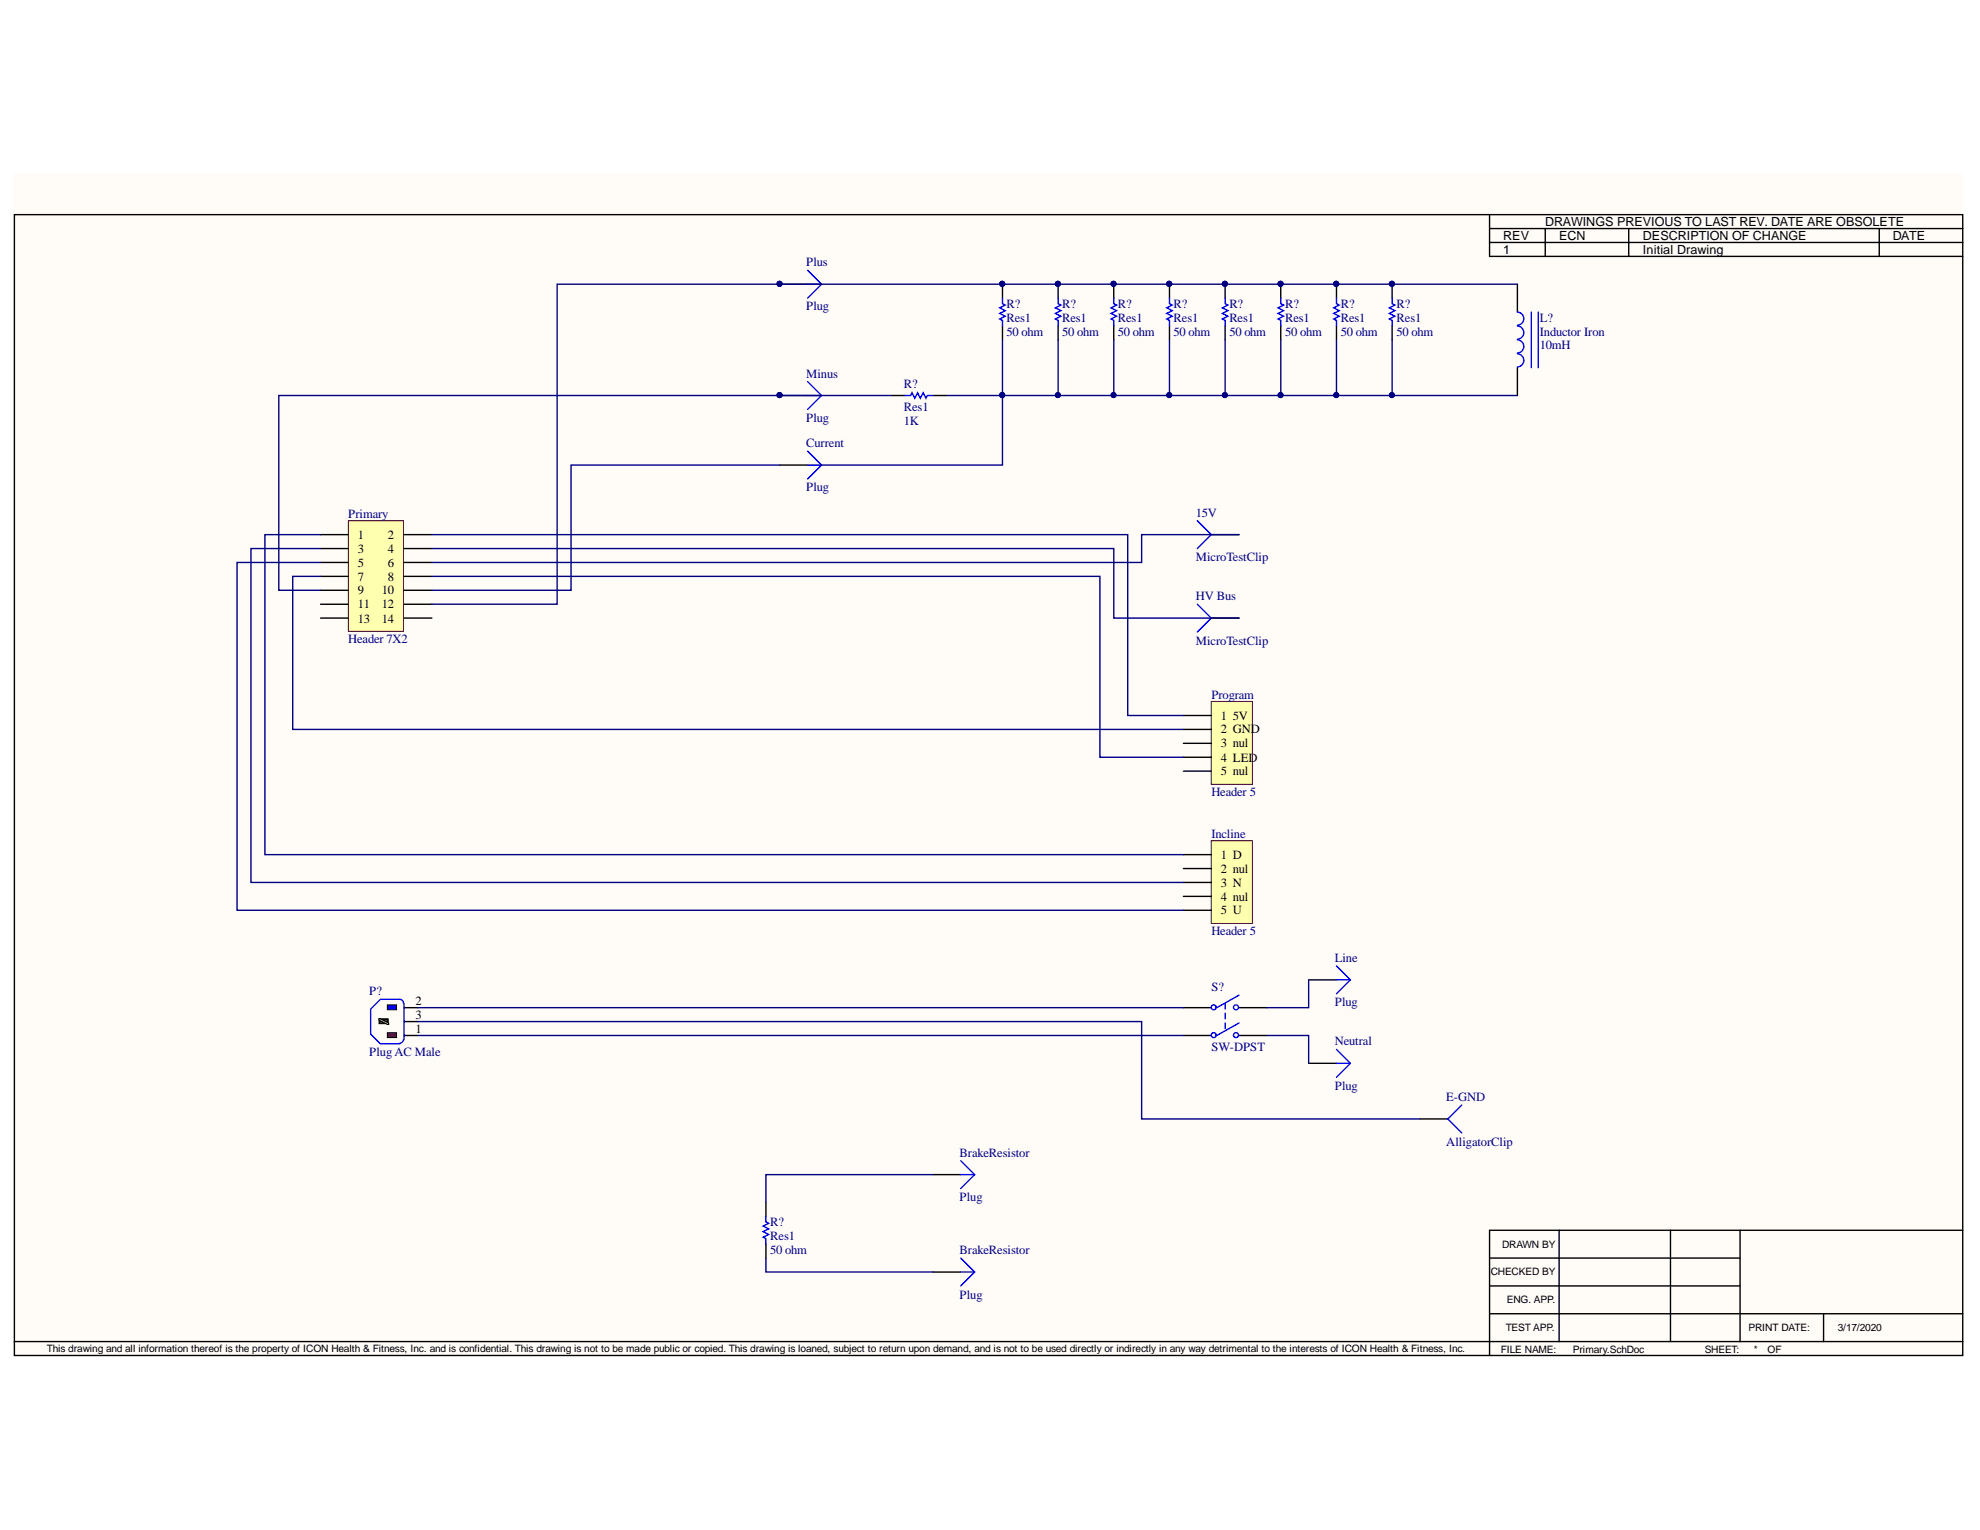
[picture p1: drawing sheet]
<svg xmlns="http://www.w3.org/2000/svg" width="279mm" height="216mm" viewBox="0 0 279 216" stroke-linecap="round" stroke-linejoin="round" font-family="sans-serif">
<path d="M2 24.4h274.9v166.8h-274.9z" fill="#fffcf8"/>
<g fill="none" stroke="#000" stroke-width=".2">
<path d="M2 30.3h275v159h-275zM210.2 32.3h66.8M210.2 30.3v5.9h66.8M210.2 34.2h66.8M218 32.3v3.9M229.8 32.3v3.9M265.2 32.3v3.9M210.2 177.5h35.3M220 173.6v15.7M235.7 173.6v15.7M245.5 173.6v15.7M277 173.6h-66.8v17.7"/>
<path d="M2 189.3v2h275v-2M210.2 185.4h66.8M210.2 181.5h35.3M257.3 185.4v3.9"/>
</g>
<path d="M49.2 73.5h7.7v15.6h-7.7z" fill="#ffffb0" stroke="#800000" stroke-width=".14"/>
<g fill="none" stroke="#000" stroke-width=".2">
<path d="M45.2 75.4h4M45.2 77.4h4M45.2 79.4h4M57 75.4h3.9M57 77.4h3.9M57 79.4h3.9M170.9 75.4h3.9M45.2 81.3h4M45.2 83.3h4M45.2 85.3h4M45.2 87.2h4M57 81.3h3.9"/>
<path d="M57 83.3h3.9M57 85.3h3.9M57 87.2h3.9M170.9 87.2h3.9"/>
</g>
<path d="M169 73.5l1.9 1.9-1.9 2M169 85.3l1.9 1.9-1.9 2" fill="none" stroke="#00f" stroke-width=".2"/>
<path d="M170.9 99h5.8v11.7h-5.8z" fill="#ffffb0" stroke="#800000" stroke-width=".14"/>
<path d="M167 101h3.9M167 102.9h3.9M167 104.9h3.9M167 106.9h3.9M167 108.8h3.9" fill="none" stroke="#000" stroke-width=".2"/>
<path d="M170.9 118.6h5.8v11.7h-5.8z" fill="#ffffb0" stroke="#800000" stroke-width=".14"/>
<g fill="none" stroke="#000" stroke-width=".2">
<path d="M110 55.8h4M110 40.1h4M125.8 55.8h1.9M131.6 55.8h2M141.5 46v2M149.3 46v2M157.2 46v2M165 46v2M172.9 46v2M180.7 46v2M188.6 46v2M196.4 46v2"/>
<path d="M214.1 40.1v3.9M214.1 51.9v3.9M110 65.6h4M167 120.6h3.9M167 122.6h3.9M167 124.5h3.9M167 126.5h3.9M167 128.5h3.9M184.7 138.3h3.9M167 142.2h3.9M167 146.1h3.9M174.8 142.2h4"/>
<path d="M174.8 146.1h4M184.7 150h3.9M108.1 169.7v1.9M108.1 175.6v1.9M131.6 165.8h4M131.6 179.5h4"/>
</g>
<g fill="none" stroke="#00f" stroke-width=".2">
<path d="M114 38.1l1.9 2M114 53.8l1.9 2M114 55.8h1.9M114 40.1h1.9M115.9 55.8l-1.9 2M115.9 40.1l-1.9 2M127.7 55.8h.8l.2-.4 .4 .8 .4-.8 .4 .8 .4-.8 .4 .8 .2-.4h.7M141.5 42.1v.8l.4 .2-.8 .3 .8 .4-.8 .4 .8 .4-.8 .4 .4 .2v.8M149.3 42.1v.8l.4 .2-.8 .3 .8 .4-.8 .4 .8 .4-.8 .4 .4 .2v.8M157.2 42.1v.8l.4 .2-.8 .3 .8 .4-.8 .4 .8 .4-.8 .4 .4 .2v.8M165 42.1v.8l.4 .2-.8 .3 .8 .4-.8 .4 .8 .4-.8 .4 .4 .2v.8M172.9 42.1v.8l.4 .2-.8 .3 .8 .4-.8 .4 .8 .4-.8 .4 .4 .2v.8"/>
<path d="M180.7 42.1v.8l.4 .2-.8 .3 .8 .4-.8 .4 .8 .4-.8 .4 .4 .2v.8M188.6 42.1v.8l.4 .2-.8 .3 .8 .4-.8 .4 .8 .4-.8 .4 .4 .2v.8M196.4 42.1v.8l.4 .2-.7 .3 .7 .4-.7 .4 .7 .4-.7 .4 .3 .2v.8M214.1 44a.93 .93 0 0 1 .9 1 .93 .93 0 0 1-.9 .9M214.1 46a.93 .93 0 0 1 .9 .9 .93 .93 0 0 1-.9 1M214.1 48a.93 .93 0 0 1 .9 .9 .93 .93 0 0 1-.9 .9M214.1 49.9a.93 .93 0 0 1 .9 1 .93 .93 0 0 1-.9 .9M216.1 44v7.9M217.1 44v7.9M114 63.7l1.9 1.9M114 65.6h1.9M115.9 65.6l-1.9 2"/>
<path d="M188.6 136.3l2 2M188.6 138.3h2M190.6 138.3l-2 1.9M172.9 141.6v.8M172.9 143v.8M172.9 144.4v.7M174.8 144.4l-3.1 1.7M174.8 140.4l-3.1 1.8M188.6 148.1l2 1.9M188.6 150h2M190.6 150l-2 2M108.1 171.6v.8l.4 .2-.8 .4 .8 .4-.8 .4 .8 .4-.8 .4 .4 .2v.8"/>
<path d="M135.6 163.8l1.9 2M135.6 165.8h1.9M135.6 177.5l1.9 2M135.6 179.5h1.9M137.5 165.8l-1.9 1.9M137.5 179.5l-1.9 2"/>
<circle cx="171.3" cy="142.1" r=".35"/>
<circle cx="171.3" cy="146.1" r=".35"/>
<circle cx="174.4" cy="142.1" r=".35"/>
<circle cx="174.4" cy="146.1" r=".35"/>
</g>
<g fill="#000080" stroke="#000080" stroke-width=".14">
<circle cx="110" cy="55.8" r=".35"/>
<circle cx="110" cy="40" r=".35"/>
</g>
<path d="M53.5 143.8h1.3v.7h-1.3z" fill="#008000" stroke="#000" stroke-width=".14"/>
<path d="M54.7 145.7h1.3v.7h-1.3z" fill="#800000" stroke="#000" stroke-width=".14"/>
<path d="M54.7 141.8h1.3v.7h-1.3z" fill="#00f" stroke="#000" stroke-width=".14"/>
<path d="M53.5 143.8h.2l1.2 .6v.1h-.2l-1.2-.5z" fill-rule="evenodd" fill="#f1f220"/>
<path d="M53.5 143.8h.2l1.2 .6v.1h-.2l-1.2-.5z" fill="none" stroke="#000" stroke-width=".14"/>
<path d="M56.9 141.6a.55 .55 0 0 0-.5-.6h-2.7l-1.4 1.4v3.5l1.4 1.4h2.7M56.9 146.7v.2l-.5 .3M57 141.6v5.1M206.3 155.9l-2 2 2 2" fill="none" stroke="#00f" stroke-width=".2"/>
<path d="M57 146.1h2M57 144.2h2M57 142.2h2M200.4 157.9h3.9" fill="none" stroke="#000" stroke-width=".2"/>
<g fill="none" stroke="#000080" stroke-width=".2">
<path d="M125.8 55.8h-86.5v27.5h5.9M133.6 55.8h80.5M141.5 48v17.6h-25.6M149.3 48v7.8M157.2 48v7.8M165 48v7.8M172.9 48v7.8M180.7 48v7.8M188.6 48v7.8M196.4 48v7.8M214.1 40.1h-135.5v45.2h-17.7M45.2 75.4h-7.8v45.2h129.6"/>
<path d="M45.2 77.4h-9.8v47.1h131.6M45.2 79.4h-11.7v49.1h133.5M60.9 75.4h98.2v25.6h7.9M60.9 77.4h96.3v9.8h17.6M110 65.6h-29.4v17.7h-19.7M174.8 75.4h-13.7v4h-100.2M45.2 81.3h-3.9v21.6h125.7M60.9 81.3h94.3v25.6h11.8M184.7 138.3v3.9h-5.9M59 144.2h102.1v13.7h39.3M59 146.1h108M59 142.2h108"/>
<path d="M178.8 146.1h5.9v3.9M108.1 177.5v2h23.5M131.6 165.8h-23.5v3.9"/>
</g>
<g fill="#000080" stroke="#000080" stroke-width=".14">
<circle cx="141.4" cy="55.8" r=".35"/>
<circle cx="149.3" cy="55.8" r=".35"/>
<circle cx="157.1" cy="55.8" r=".35"/>
<circle cx="165" cy="55.8" r=".35"/>
<circle cx="172.8" cy="55.8" r=".35"/>
<circle cx="180.7" cy="55.8" r=".35"/>
<circle cx="188.6" cy="55.8" r=".35"/>
<circle cx="196.4" cy="55.8" r=".35"/>
<circle cx="110" cy="40" r=".35"/>
<circle cx="110" cy="55.8" r=".35"/>
</g>
<g font-size="2.8" fill="#000080">
<text x="140.8" y="41.5">PIR?01</text>
<text x="148.5" y="41.5">PIR?01</text>
<text x="156.6" y="41.5">PIR?01</text>
<text x="164.4" y="41.5">PIR?01</text>
<text x="172.2" y="41.5">PIR?01</text>
<text x="179.9" y="41.5">PIR?01</text>
<text x="188" y="41.5">PIR?01</text>
<text x="195.8" y="41.5">PIR?01</text>
</g>
<g font-size="1.8">
<text x="212.1" y="33.8">REV</text>
<text x="212.1" y="35.8">1</text>
<text x="218" y="31.9">DRAWINGS PREVIOUS TO LAST REV. DATE ARE OBSOLETE</text>
<text x="220" y="33.8">ECN</text>
<text x="231.8" y="33.8">DESCRIPTION OF CHANGE</text>
<text x="231.8" y="35.8">Initial Drawing</text>
<text x="267.1" y="33.8">DATE</text>
<text x="50.5" y="76">1</text>
<text x="50.5" y="78">3</text>
<text x="54.7" y="76">2</text>
<text x="54.7" y="78">4</text>
<text x="50.5" y="80">5</text>
<text x="50.5" y="81.9">7</text>
<text x="50.5" y="83.9">9</text>
<text x="53.9" y="83.9">10</text>
<text x="54.7" y="80">6</text>
<text x="54.7" y="81.9">8</text>
<text x="50.5" y="85.8">11</text>
<text x="50.5" y="87.9">13</text>
<text x="53.9" y="85.8">12</text>
<text x="53.9" y="87.9">14</text>
<text x="172.3" y="101.6">1</text>
<text x="174" y="101.6">5V</text>
<text x="172.3" y="103.5">2 GND</text>
<text x="172.3" y="105.4">3 nul</text>
<text x="172.3" y="107.5">4 LED</text>
<text x="172.3" y="109.4">5 nul</text>
<text x="172.3" y="121.2">1 D</text>
<text x="172.3" y="123.1">2 nul</text>
<text x="172.3" y="125.2">3 N</text>
<text x="172.3" y="127.1">4 nul</text>
<text x="172.3" y="129">5 U</text>
<text x="58.6" y="143.8">3</text>
<text x="58.6" y="141.8">2</text>
<text x="58.6" y="145.7">1</text>
</g>
<g font-size="1.8" fill="#000080">
<text x="113.8" y="37.5">Plus</text>
<text x="113.8" y="43.8">Plug</text>
<text x="142" y="47.4">50 ohm</text>
<text x="142" y="43.5">R?</text>
<text x="142" y="45.4">Res1</text>
<text x="149.9" y="47.4">50 ohm</text>
<text x="149.9" y="43.5">R?</text>
<text x="149.9" y="45.4">Res1</text>
<text x="157.7" y="47.4">50 ohm</text>
<text x="157.7" y="43.5">R?</text>
<text x="157.7" y="45.4">Res1</text>
<text x="165.6" y="47.4">50 ohm</text>
<text x="165.6" y="43.5">R?</text>
<text x="165.6" y="45.4">Res1</text>
<text x="173.5" y="47.4">50 ohm</text>
<text x="173.5" y="43.5">R?</text>
<text x="173.5" y="45.4">Res1</text>
<text x="181.3" y="47.4">50 ohm</text>
<text x="181.3" y="43.5">R?</text>
<text x="181.3" y="45.4">Res1</text>
<text x="189.2" y="47.4">50 ohm</text>
<text x="189.2" y="43.5">R?</text>
<text x="189.2" y="45.4">Res1</text>
<text x="197.1" y="47.4">50 ohm</text>
<text x="197.1" y="43.5">R?</text>
<text x="197.1" y="45.4">Res1</text>
<text x="217.3" y="45.4">L?</text>
<text x="217.3" y="47.4">Inductor Iron</text>
<text x="113.8" y="53.3">Minus</text>
<text x="217.3" y="49.3">10mH</text>
<text x="113.8" y="59.5">Plug</text>
<text x="127.5" y="60">1K</text>
<text x="127.5" y="54.8">R?</text>
<text x="127.5" y="58">Res1</text>
<text x="113.8" y="63.1">Current</text>
<text x="113.8" y="69.3">Plug</text>
<text x="49.1" y="73.1">Primary</text>
<text x="168.7" y="72.9">15V</text>
<text x="168.7" y="79.2">MicroTestClip</text>
<text x="168.7" y="84.6">HV Bus</text>
<text x="49.1" y="90.7">Header 7X2</text>
<text x="168.7" y="91">MicroTestClip</text>
<text x="170.9" y="98.6">Program</text>
<text x="170.9" y="112.4">Header 5</text>
<text x="170.9" y="118.2">Incline</text>
<text x="170.9" y="132">Header 5</text>
<text x="188.4" y="135.7">Line</text>
<text x="52.1" y="140.5">P?</text>
<text x="170.9" y="139.9">S?</text>
<text x="188.4" y="142">Plug</text>
<text x="52.1" y="149.1">PlugAC Male</text>
<text x="170.9" y="148.3">SW-DPST</text>
<text x="188.4" y="147.5">Neutral</text>
<text x="188.4" y="153.8">Plug</text>
<text x="204.1" y="155.3">E-GND</text>
<text x="204.1" y="161.7">AlligatorClip</text>
<text x="135.4" y="163.2">BrakeResistor</text>
<text x="108.7" y="173">R?</text>
<text x="135.4" y="169.5">Plug</text>
<text x="108.7" y="177">50 ohm</text>
<text x="108.7" y="175">Res1</text>
<text x="135.4" y="177">BrakeResistor</text>
<text x="135.4" y="183.2">Plug</text>
</g>
<g font-size="1.4">
<text x="210.4" y="179.9">CHECKED BY</text>
<text x="212" y="176.1">DRAWN BY</text>
<text x="212.6" y="183.9">ENG. APP.</text>
<text x="6.6" y="190.8">This drawing and all information thereof is the property of ICON Health &amp; Fitness, Inc. and is confidential. This drawing is not to be made public or copied. This drawing is loaned, subject to return upon demand, and is not to be used directly or indirectly in any way detrimental to the interests of ICON Health &amp; Fitness, Inc.</text>
<text x="211.8" y="190.9">FILE NAME:</text>
<text x="212.5" y="187.8">TEST APP.</text>
<text x="221.9" y="190.9">Primary.SchDoc</text>
<text x="240.5" y="190.9">SHEET:</text>
<text x="246.7" y="187.8">PRINT DATE:</text>
<text x="247.5" y="190.9">*</text>
<text x="249.4" y="190.9">OF</text>
<text x="259.3" y="187.8">3/17/2020</text>
</g>
</svg>
